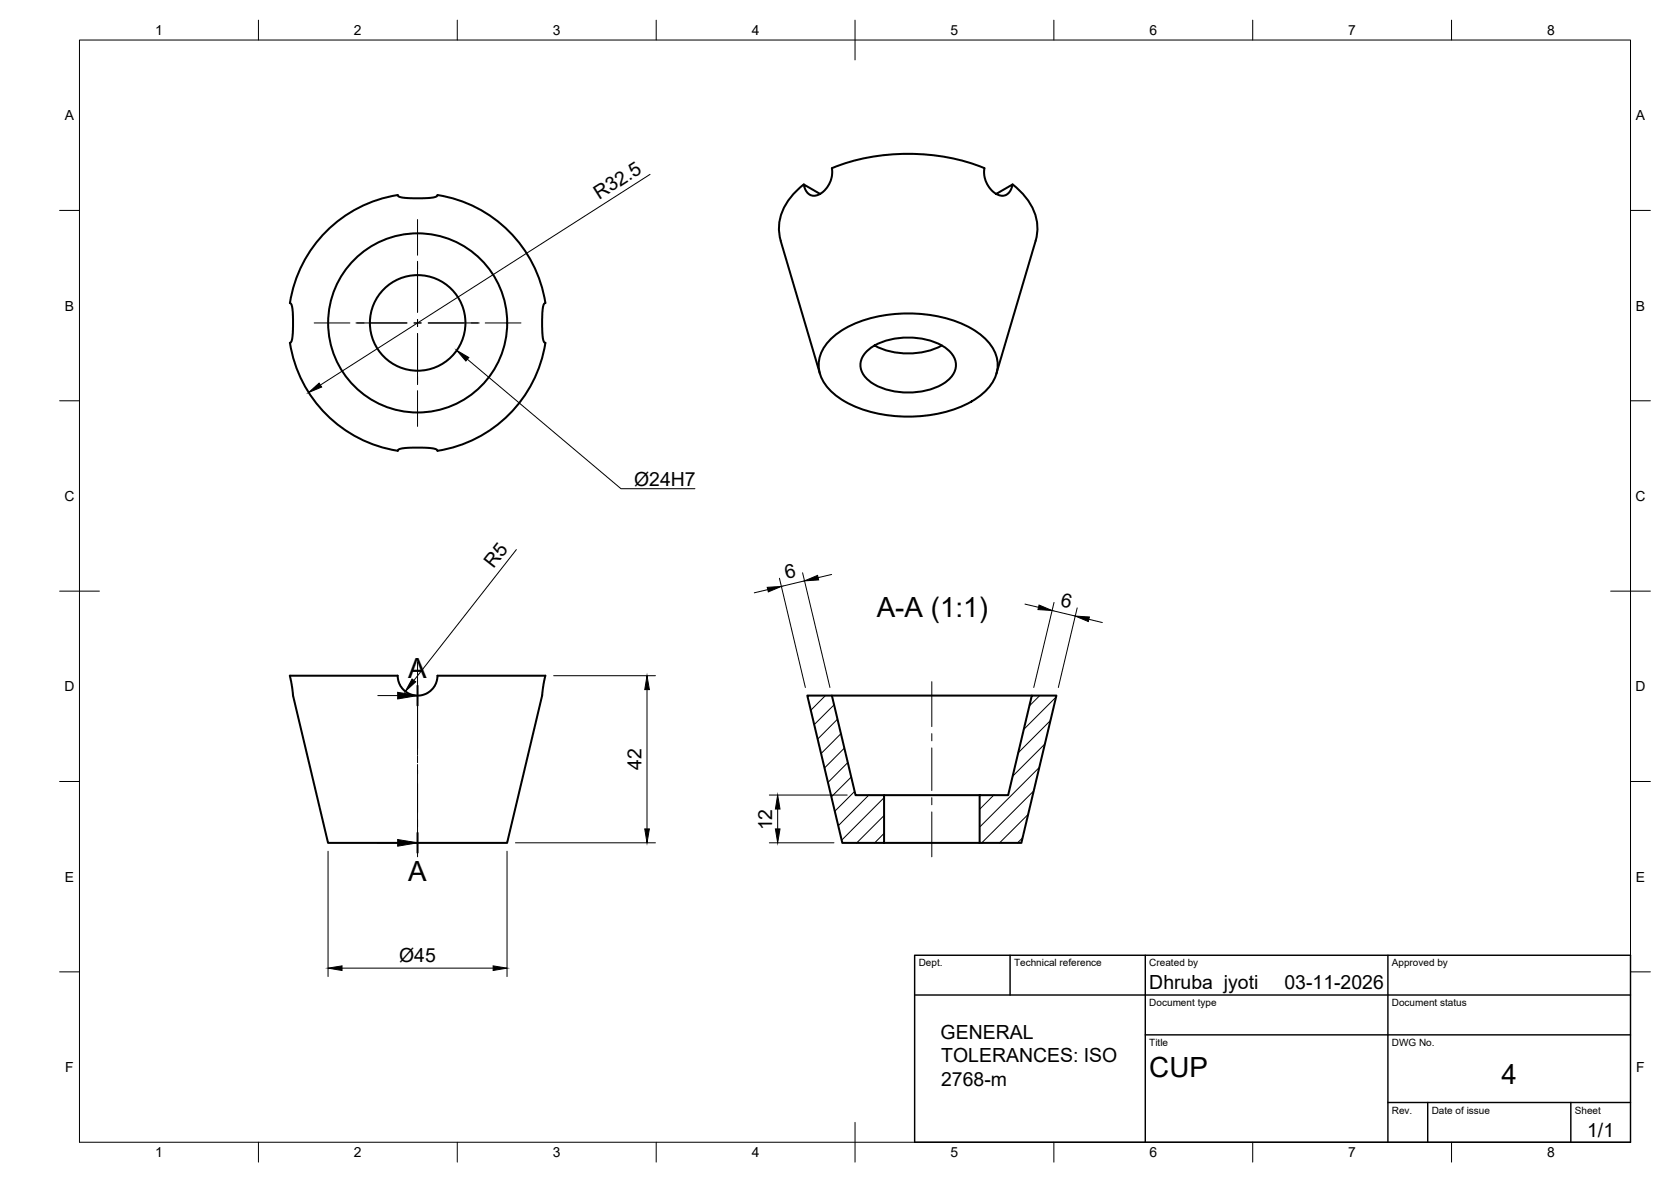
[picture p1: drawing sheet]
<svg xmlns="http://www.w3.org/2000/svg" width="420mm" height="297mm" viewBox="0 0 420 297" stroke-linecap="round" stroke-linejoin="round" font-family="sans-serif">
<!-- layer: Visible -->
<g fill="none" stroke="#000" stroke-width=".51">
<path d="M202.1 46.3a14.2 14.2 0 0 0-6.2 11.9l.4 2.3 9.9 33.4M209.2 42.3v1.7l-.4 1.6-.9 1.7-1.6 1.4-1.5 .5-1.1-.2-1.1-1.1-.5-1.5 4.1 2.3M209.2 42.3a52.8 52.8 0 0 1 38.3 0M247.5 42.3v1.7l.4 1.6 .9 1.7 1.6 1.4 1.5 .5 1.1-.2 1.1-1.1 .5-1.5-4.1 2.3M254.6 46.3a14.2 14.2 0 0 1 6.2 11.9l-.4 2.3-9.9 33.4M72.9 76.2l.3 .2 .2 .7 .3 3-.2 4.8-.2 .9-.4 .4M72.9 76.1a32.5 32.5 0 0 1 27.1-27.1l.2 .3 .7 .3 2.9 .2 5.1-.2 .8-.2 .3-.4a32.5 32.5 0 0 1 27.1 27.1M137.1 76.2l-.3 .2-.3 .7-.2 3 .2 4.8 .2 .9 .4 .4M72.9 86.1a32.5 32.5 0 0 0 27.1 27.2l.3-.4 .8-.2 5.1-.2 2.9 .2 .7 .3 .2 .3a32.5 32.5 0 0 0 27.1-27.1M208.6 85.5a26 26 0 0 1 15.9-6.5 33 33 0 0 1 21.2 4.5 9.8 9.8 0 0 1 5 10 13.3 13.3 0 0 1-7.9 8.2 35.6 35.6 0 0 1-30.4-.8 11.5 11.5 0 0 1-6.5-8.6 8.9 8.9 0 0 1 2.7-6.8zM217.9 88.3a16.6 16.6 0 0 1 14-3.2 10.8 10.8 0 0 1 8.1 4.9 4.7 4.7 0 0 1-2.1 5.9 18.1 18.1 0 0 1-19.1 0 4.7 4.7 0 0 1-.9-7.6zM219.9 86.8a18.8 18.8 0 0 0 16.9 0"/>
<path d="M72.9 169.8h27.1l.3 1.8 .9 1.5 1.5 1.2 1.9 .5 1.7-.2 1.9-.9 1.3-1.8 .5-2.1h27.1l-.8 5-8.8 37h-45l-8.8-37zM203 174.8h6.2l5.9 25h7.2v12h-10.5zM209.2 174.8h50.2M259.4 174.8h6.2l-8.8 37h-10.5v-12h7.2zM222.3 199.8h24M222.3 211.8h24"/>
<circle cx="105" cy="81.1" r="22.5"/>
<circle cx="105" cy="81.2" r="12"/>
</g>
<!-- layer: BORDER -->
<g fill="none" stroke="#000" stroke-width=".25">
<path d="M20 10.1h390v276.9h-390zM65 5.1v5M115 5.1v5M165 5.1v5M215 5.1v10M265 5.1v5M315 5.1v5M365 5.1v5M15 52.9h5M410 52.9h5M15 100.7h5M410 100.7h5"/>
<path d="M15 148.6h10M405 148.6h10M15 196.4h5M410 196.4h5M15 244.2h5M410 244.2h5M65 287v5M115 287v5M165 287v5M215 282.1v9.9M265 287v5M315 287v5"/>
<path d="M365 287v5"/>
</g>
<!-- layer: TITLEBLOCK -->
<path d="M230 240.1h180v46.9h-180zM230 250h180M254 240.1v9.9M288 240.1v46.9M349 240.1v46.9M288 260.1h122M349 277.1h61M359 277.1v9.9M395 277.1v9.9" fill="none" stroke="#000" stroke-width=".36"/>
<!-- layer: Smart Centers -->
<g fill="none" stroke="#000" stroke-width=".25">
<path d="M105 55.2v8.9M105 65.7v12.8M79 81.2h9M89.5 81.2h12.8M104.1 81.2h1.8M105 80.3v1.7M105 83.8v12.9M105 98.2v9M107.7 81.2h12.8M122 81.2h9M105 166.3v5.7M105 173.8v1.8"/>
<path d="M105 177.4v10.7M234.3 171.3v11.3M105 189.9v1.8M105 193.5v10.7M234.3 184.4v1.8M234.3 187.9v10.8M105 206v1.8M105 209.6v5.7M234.3 200.5v1.7M234.3 204v11.3"/>
</g>
<!-- layer: Hatching -->
<g fill="none" stroke="#000" stroke-width=".25">
<path d="M203.1 174.8l-.1 .1M207.5 174.8l-3.6 3.7M209.7 177.1l-5 5M261.4 174.8l-2.6 2.6M265.5 175.2l-8.1 8.1M210.6 180.7l-5 5M211.4 184.4l-4.9 5M212.3 188l-5 5M213.2 191.6l-5 5M214 195.3l-5 4.9M214.9 198.9l-5 5M218.5 199.8l-7.7 7.7"/>
<path d="M249.9 199.8l-3.6 3.6M259.9 198.8l-13 13M261.3 192.9l-15 15M262.7 187l-8.1 8.1M264.1 181.1l-8.1 8.1M222.3 200.5l-10.7 10.6M222.3 204.9l-6.9 6.9M222.3 209.4l-2.4 2.4M257.1 210.6l-1.2 1.2M258.5 204.7l-7.1 7.1"/>
</g>
<!-- layer: Section Lines -->
<path d="M105 172.3v5M105 209.3v5" fill="none" stroke="#000" stroke-width=".51"/>
<path d="M95 174.8h5M105 177.3v12.4M105 192.1v2.4M105 196.9v12.4M95 211.8h5" fill="none" stroke="#000" stroke-width=".25"/>
<path d="M100 174l5 .8-5 .8zM100 211l5 .8-5 .8z" fill="#000" stroke="#000" stroke-width=".25"/>
<!-- layer: FD_Dimensions -->
<g fill="none" stroke="#000" stroke-width=".25">
<path d="M163.4 43.8l-82.8 53M129.8 138.1l-25.7 32.9M193.1 148.2l-3.4 .8M196 145.3l6.5 27.5M201.8 143.9l6.9 28.9M202.3 146l-5.8 1.4M209.1 144.4l-3.4 .8M257.7 151.8l3.4 .8M264.5 153.4l5.9 1.4M265 151.4l-5.1 21.4M270.8 152.8l-4.7 20M273.8 155.6l3.4 .8"/>
<path d="M139.2 169.8h25.6M162.7 173.3v35M193.4 199.8h19.6M82.5 213.9v31.5M127.5 213.9v31.5M129.6 211.8h35.2M193.4 211.8h16.3M195.5 203.3v5M86 243.3h38"/>
</g>
<path d="M77.6 98.6l2.6-2.3 .7 1zM192.9 147.6l3.6-.2-3.3 1.3zM202.3 146l3.3-1.4 .2 1.1zM261.3 152l3.2 1.4-3.5-.2zM270.4 154.8l3.5 .3-.3 1.1zM103.6 170.6l.9 .8-2.6 2.3zM162.7 169.8l.6 3.5h-1.2zM162.1 208.3h1.2l-.6 3.5zM195.5 199.8l.6 3.5h-1.1zM195 208.3h1.1l-.6 3.5zM82.5 243.3l3.5-.6v1.2zM124 242.7l3.5 .6-3.5 .6z" fill="#000" stroke="#000" stroke-width=".25"/>
<!-- layer: Leaders -->
<path d="M114.8 88l3.1 1.8-.8 .9z" fill="#000" stroke="#000" stroke-width=".25"/>
<path d="M117.5 90.3l38.6 32.5h18.6" fill="none" stroke="#000" stroke-width=".25"/>
<g font-size="7">
<text x="220.5" y="155.1">A-A (1:1)</text>
<text x="102.7" y="170.3">A</text>
<text x="102.7" y="221.3">A</text>
<text x="289" y="270.6">CUP</text>
<text x="377.5" y="272.3">4</text>
</g>
<g font-size="4.9">
<text x="150.6" y="50.3" transform="rotate(-33 150.6 50.3)">R32.5</text>
<text x="159.4" y="122.1">Ø24H7</text>
<text x="124.1" y="143.1" transform="rotate(-52 124.1 143.1)">R5</text>
<text x="197.7" y="145.6" transform="rotate(-13 197.7 145.6)">6</text>
<text x="266.5" y="152.4" transform="rotate(13 266.5 152.4)">6</text>
<text x="161.3" y="193.4" transform="rotate(-90 161.3 193.4)">42</text>
<text x="194.1" y="208.7" transform="rotate(-90 194.1 208.7)">12</text>
<text x="100.4" y="241.8">Ø45</text>
<text x="289" y="248.5">Dhruba jyoti</text>
<text x="323" y="248.5">03-11-2026</text>
<text x="236.5" y="261.1">GENERAL</text>
<text x="236.7" y="266.9">TOLERANCES: ISO</text>
<text x="236.6" y="272.8">2768-m</text>
<text x="399.1" y="285.7">1/1</text>
</g>
<g font-size="3.5">
<text x="39" y="8.8">1</text>
<text x="89" y="8.8">2</text>
<text x="139" y="8.8">3</text>
<text x="189" y="8.8">4</text>
<text x="239" y="8.8">5</text>
<text x="289" y="8.8">6</text>
<text x="339" y="8.8">7</text>
<text x="389" y="8.8">8</text>
<text x="16.3" y="30.2">A</text>
<text x="411.3" y="30.2">A</text>
<text x="16.3" y="78">B</text>
<text x="411.3" y="78">B</text>
<text x="16.2" y="125.9">C</text>
<text x="411.2" y="125.9">C</text>
<text x="16.2" y="173.7">D</text>
<text x="411.2" y="173.7">D</text>
<text x="16.3" y="221.6">E</text>
<text x="411.3" y="221.6">E</text>
<text x="16.4" y="269.4">F</text>
<text x="411.4" y="269.4">F</text>
<text x="39" y="290.8">1</text>
<text x="89" y="290.8">2</text>
<text x="139" y="290.8">3</text>
<text x="189" y="290.8">4</text>
<text x="239" y="290.8">5</text>
<text x="289" y="290.8">6</text>
<text x="339" y="290.8">7</text>
<text x="389" y="290.8">8</text>
</g>
<g font-size="2.5">
<text x="231" y="242.9">Dept.</text>
<text x="255" y="242.9">Technical reference</text>
<text x="289" y="242.9">Created by</text>
<text x="350" y="242.9">Approved by</text>
<text x="289" y="252.8">Document type</text>
<text x="350" y="252.8">Document status</text>
<text x="289" y="262.9">Title</text>
<text x="350" y="262.9">DWG No.</text>
<text x="350" y="279.9">Rev.</text>
<text x="360" y="279.9">Date of issue</text>
<text x="396" y="279.9">Sheet</text>
</g>
</svg>
